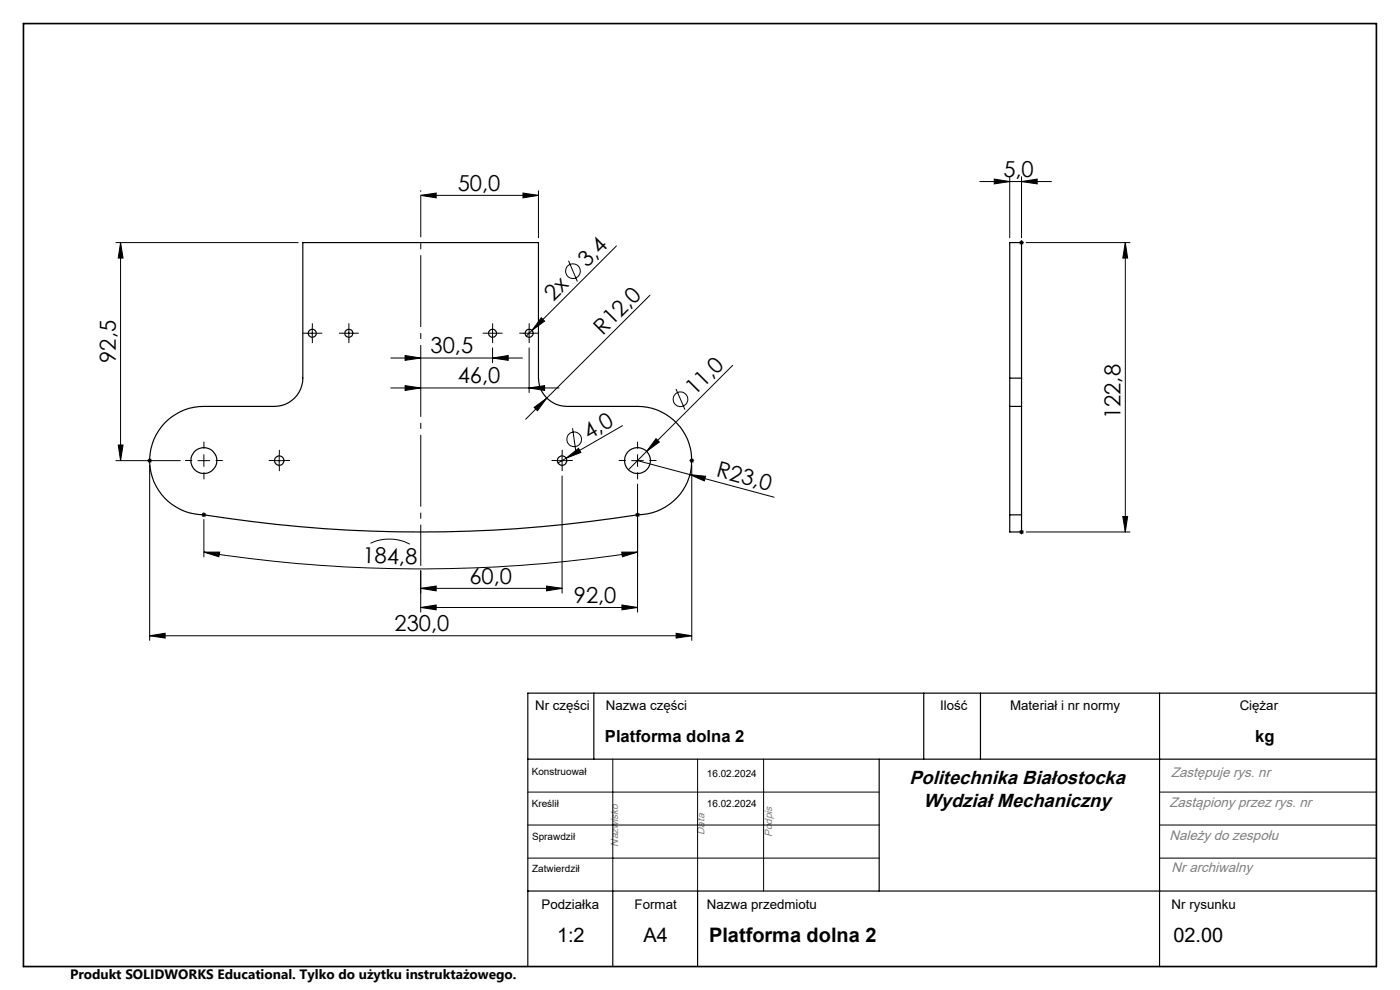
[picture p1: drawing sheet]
<svg xmlns="http://www.w3.org/2000/svg" width="297mm" height="210mm" viewBox="0 0 297 210" stroke-linecap="round" stroke-linejoin="round" font-family="sans-serif">
<g fill="none" stroke="#000" stroke-width=".25">
<path d="M64.2 51.5h50v28.7a6 6 0 0 0 6.1 6h15a11.5 11.5 0 0 1 11.4 11.5 11.5 11.5 0 0 1-11.4 11.5 296.7 296.7 0 0 1-93.1-.1 11.5 11.5 0 0 1-10.5-11.9 11.5 11.5 0 0 1 11.6-11h14.9a6 6 0 0 0 6-6zM214.2 86.2v23M214.2 80.2v6M214.2 86.2h2.5M214.2 80.2v-28.7h2.5v28.7M214.2 80.2h2.5M216.7 86.2v23M216.7 80.2v6M214.2 109.2v3.6h2.5v-3.6M214.2 109.2h2.5M126 147v14M196 147v14"/>
<path d="M208 147v14M246 147v58M292 147h-180v58M112 161h180M186.5 161v28M112 189h180M130 189v16M148 189v16"/>
<circle cx="66.2" cy="70.7" r=".84"/>
<circle cx="74" cy="70.7" r=".86"/>
<circle cx="104.5" cy="70.7" r=".84"/>
<circle cx="112.2" cy="70.7" r=".86"/>
<circle cx="43.3" cy="97.7" r="2.75"/>
<circle cx="59.3" cy="97.7" r="1"/>
<circle cx="119.3" cy="97.7" r="1"/>
<circle cx="135.3" cy="97.7" r="2.75"/>
</g>
<g fill="none" stroke="#000" stroke-width=".21">
<path d="M207.9 38.5h15.2M210.9 38l3.3 .5-3.3 .5zM214.2 37.5v12.9M216.7 38.5l3.3-.5v1zM216.7 37.5v12.9M24.6 51.5h38.7M25.6 51.5l.5 3.2h-1zM25.6 51.5v46.2M89.3 41.4l3.2-.5v1.1zM89.3 40.5v.1M89.3 41.4h24.9M110.9 40.9l3.3 .5-3.3 .6z"/>
<path d="M114.2 40.5v9.9M120.6 55.3l1.9 4.4M130.8 52.2l-19.1 19.1M216.2 51.5h1M216.4 51.1l.7 .7M216.7 50.9v1.1M217.1 51.1l-.7 .7M217.7 51.5h22M238.7 51.5v61.3M238.7 51.5l.5 3.2h-1zM65 70.7h2.5M66.3 69.5v2.5"/>
<path d="M72.7 70.7h2.5M74 69.5v2.5M82.9 75.9h27.9M85.9 75.4l3.4 .5-3.4 .5zM103.3 70.7h2.5M104.5 75.9l3.3-.5v1zM104.5 73.8v3.1M104.5 69.5v2.5M111 70.7h2.5M112.3 73.8v9.5M112.3 69.5v2.5M114.8 67.4l.7 .7-2.6 2z"/>
<path d="M137.9 62.6l-21.9 21.8M155.4 77.5l-18.2 18.2M24.6 97.7h13.6M25.1 94.4h1l-.5 3.3zM31.4 97.4l.7 .7M31.7 98.7v37.1M31.8 97.2v1M32.1 97.4l-.7 .7M42 97.7h2.5M43.3 96.4v2.5M58 97.7h2.5M59.2 96.4v2.5"/>
<path d="M82.9 82.3h35.7M85.9 81.8l3.4 .5-3.4 .5zM112.3 82.3l3.2-.5v1zM113.3 86.4l2.7-2-2 2.7zM116 84.4l-4.5 4.5M118 97.7h2.5M119.2 96.4v2.5M120.1 97.2l2.6-2.1 .5 .9zM120.1 97.2l-1.7 1M121.5 90.8l.6 4.8M132 90.3l-11.9 6.9M134 97.7h2.5"/>
<path d="M135.3 96.4v2.5M135.3 97.7l11.1 3M137.2 95.7l-3.9 4M139.2 93.1l.7 .7-2.7 1.9zM143.4 82.5l1.9 4.4M146.3 97.7h.9M146.4 97.4l.7 .7M146.8 98.7v37.1M146.8 97.2v1M147.1 97.4l-.7 .7M42.8 109.2h.9M42.9 108.9l.7 .7"/>
<path d="M43.3 117.1h3.3l-.2 1zM43.3 117.1a298.5 298.5 0 0 0 92 0M43.3 110.2v7.9M43.3 108.7v1M43.6 108.9l-.7 .7M78.6 115.2a9.4 9.4 0 0 1 8.3 .2M119.2 101v24.8M131.9 117.1h3.4l-3.3 1zM134.8 109.2h.9M134.9 108.9l.7 .7M135.3 102.7v27.1M135.6 108.9l-.7 .7"/>
<path d="M146.4 100.7l3.3 .3-.3 1zM146.4 100.7l17.8 4.8M216.2 112.8h1M216.4 112.5l.7 .7M216.7 112.4v.9M217.1 112.5l-.7 .7M217.7 112.8h22M238.2 109.6h1l-.5 3.2zM31.7 134.9l3.3-.6v1.1zM31.7 134.9h115.1M89.3 128.9l3.2-.6v1.1zM89.3 124.8l3.2-.5v1z"/>
<path d="M89.3 121.1v8.7M89.3 128.9h46M89.3 124.8h29.9M116 124.3l3.2 .5-3.2 .5zM131.9 128.3l3.4 .6-3.4 .5zM143.4 134.3l3.4 .6-3.4 .5zM112 168h74.5M112 175h74.5M130 161v28M148 161v28M162 161v28M246 168h46"/>
<path d="M246 175h46M112 182h74.5M246 182h46"/>
<circle cx="121.6" cy="57.5" r="1.57"/>
<circle cx="121.8" cy="93.2" r="1.56"/>
<circle cx="144.4" cy="84.7" r="1.55"/>
</g>
<g fill="none" stroke="#000" stroke-width=".21" stroke-dasharray="15.2 1.3 1.3 1.3" stroke-linecap="butt">
<path d="M65 70.7h-.8M66.3 69.4v-.8M66.3 71.9v.9M67.5 70.7h.9M72.8 70.7h-.9M74 69.4v-.8M74 71.9v.9M75.3 70.7h.8M103.3 70.7h-.9M104.5 69.4v-.8M104.5 71.9v.9M105.8 70.7h.8"/>
<path d="M111 70.7h-.8M112.3 69.4v-.8M112.3 71.9v.9M113.5 70.7h.9M40.8 97.7h-1.5M43.3 95.2v-1.5M45.8 97.7h1.5M58 97.7h-1M59.3 96.4v-1M59.3 98.9v1M60.5 97.7h1M118 97.7h-1"/>
<path d="M119.3 96.4v-1M119.3 98.9v1M120.5 97.7h1M132.8 97.7h-1.5M135.3 95.2v-1.5M137.8 97.7h1.5M43.3 100.2v1.5M135.3 100.2v1.5"/>
</g>
<path d="M89.3 41.6v78.4" fill="none" stroke="#000" stroke-width=".21" stroke-dasharray="15.2 1.3 1.3 1.3" stroke-dashoffset="6.5" stroke-linecap="butt"/>
<path d="M5 5h287v200h-287z" fill="none" stroke="#000" stroke-width=".35"/>
<g fill="#000">
<path d="M114.8 67.4l.7 .7-2.6 2zM113.3 86.4l2.7-2-2 2.7zM120.1 97.2l2.6-2.1 .5 .9zM139.2 93.1l.7 .7-2.7 1.9zM146.4 100.7l3.3 .3-.3 1z"/>
<path d="M216.7 38.5l3.3-.5v1zM210.9 38l3.3 .5-3.3 .5z"/>
<path d="M238.7 51.5l.5 3.2h-1zM238.2 109.6h1l-.5 3.2z"/>
<path d="M25.1 94.4h1l-.5 3.3zM25.6 51.5l.5 3.2h-1z"/>
<path d="M43.3 117.1h3.3l-.2 1zM131.9 117.1h3.4l-3.3 1z"/>
<path d="M31.7 134.9l3.3-.6v1.1zM143.4 134.3l3.4 .6-3.4 .5z"/>
<path d="M89.3 124.8l3.2-.5v1zM116 124.3l3.2 .5-3.2 .5z"/>
<path d="M131.9 128.3l3.4 .6-3.4 .5zM89.3 128.9l3.2-.6v1.1zM104.5 75.9l3.3-.5v1zM85.9 75.4l3.4 .5-3.4 .5zM112.3 82.3l3.2-.5v1zM85.9 81.8l3.4 .5-3.4 .5zM110.9 40.9l3.3 .5-3.3 .6zM89.3 41.4l3.2-.5v1.1z"/>
</g>
<g font-size="4.7">
<text x="97.1" y="40.4">50,0</text>
<text x="212.9" y="37.5">5,0</text>
<text x="124.6" y="56.9" transform="rotate(-45 124.6 56.9)">3,4</text>
<text x="117.4" y="64" transform="rotate(-45 117.4 64)">2x</text>
<text x="127.9" y="71.2" transform="rotate(-45 127.9 71.2)">R12,0</text>
<text x="24.6" y="77" transform="rotate(-90 24.6 77)">92,5</text>
<text x="91.3" y="74.9">30,5</text>
<text x="97.1" y="81.3">46,0</text>
<text x="147.4" y="84.1" transform="rotate(-45 147.4 84.1)">11,0</text>
<text x="237.7" y="88.9" transform="rotate(-90 237.7 88.9)">122,8</text>
<text x="124.9" y="93.4" transform="rotate(-30 124.9 93.4)">4,0</text>
<text x="151.8" y="101.1" transform="rotate(15 151.8 101.1)">R23,0</text>
<text x="76.9" y="119.4" transform="rotate(1 76.9 119.4)">184,8</text>
<text x="99.6" y="123.8">60,0</text>
<text x="121.7" y="127.8">92,0</text>
<text x="83.7" y="133.8">230,0</text>
</g>
<g font-size="4.2">
<text x="118.2" y="199.8">1:2</text>
<text x="136.5" y="199.8">A4</text>
<text x="150.4" y="199.8">Platforma dolna 2</text>
<text x="248.9" y="199.8">02.00</text>
</g>
<g font-size="4">
<text x="192.9" y="166.2">Politechnika Białostocka</text>
<text x="195.9" y="171.1">Wydział Mechaniczny</text>
</g>
<g font-size="3.5">
<text x="128.3" y="157.5">Platforma dolna 2</text>
<text x="266.3" y="157.4">kg</text>
</g>
<g font-size="2.9" fill="#808080">
<text x="248.4" y="164.9">Zastępuje rys. nr</text>
<text x="248.1" y="171.2">Zastąpiony przez rys. nr</text>
<text x="248.1" y="178.1">Należy do zespołu</text>
<text x="248.6" y="185">Nr archiwalny</text>
</g>
<text font-size="2.9" x="14.9" y="207.6">Produkt SOLIDWORKS Educational. Tylko do użytku instruktażowego.</text>
<g font-size="2.8">
<text x="113.5" y="150.6">Nr części</text>
<text x="128.5" y="150.6">Nazwa części</text>
<text x="199.4" y="150.6">Ilość</text>
<text x="214.3" y="150.6">Materiał i nr normy</text>
<text x="263" y="150.6">Ciężar</text>
<text x="114.9" y="192.9">Podziałka</text>
<text x="134.6" y="192.9">Format</text>
<text x="150" y="192.9">Nazwa przedmiotu</text>
<text x="248.6" y="192.9">Nr rysunku</text>
</g>
<g font-size="2.2" fill="#808080">
<text x="131.1" y="179.6" transform="rotate(-90 131.1 179.6)">Nazwisko</text>
<text x="149.4" y="177.1" transform="rotate(-90 149.4 177.1)">Data</text>
<text x="163.8" y="177.6" transform="rotate(-90 163.8 177.6)">Podpis</text>
</g>
<g font-size="2.1">
<text x="112.8" y="164.3">Konstruował</text>
<text x="150" y="164.9">16.02.2024</text>
<text x="112.8" y="171.2">Kreślił</text>
<text x="150" y="171.2">16.02.2024</text>
<text x="112.9" y="178.1">Sprawdził</text>
<text x="112.9" y="185">Zatwierdził</text>
</g>
</svg>
